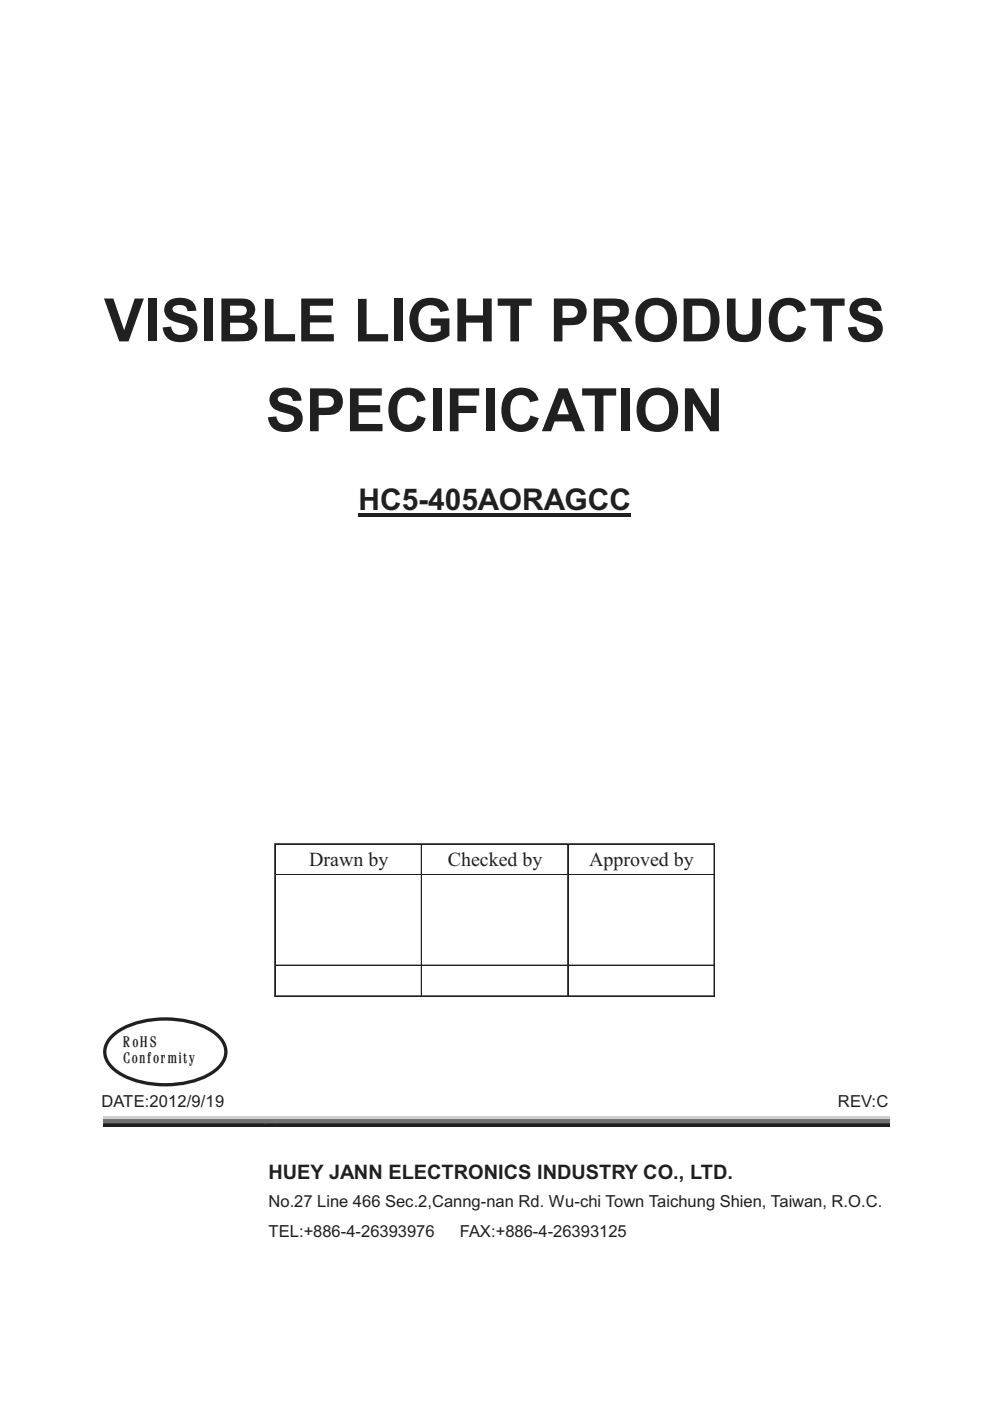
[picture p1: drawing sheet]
<svg xmlns="http://www.w3.org/2000/svg" width="210mm" height="297mm" viewBox="0 0 210 297" stroke-linecap="round" stroke-linejoin="round" font-family="sans-serif">
<path d="M23.7 219.7a16.1 16.1 0 0 1 11.4-3.7 17.7 17.7 0 0 1 10.5 3 4.6 4.6 0 0 1 0 8 19.5 19.5 0 0 1-15.2 2.5 10.9 10.9 0 0 1-7.8-4.8 4.3 4.3 0 0 1 1.1-5z" fill="none" stroke="#231f20" stroke-width=".71" stroke-linecap="butt"/>
<g fill="#231f20">
<path d="M76 108.9h57.8v.6h-57.8z" fill-rule="evenodd"/>
<path d="M58.2 178.9h.2v.2h-.2z" fill-rule="evenodd"/>
</g>
<path d="M58.4 178.9h-.2v.2" fill="none" stroke="#231f20" stroke-width=".21"/>
<path d="M58.2 178.9h.2v.2h-.2z" fill-rule="evenodd" fill="#231f20"/>
<path d="M58.4 179h30.9M89.3 178.9h-31.1v.2" fill="none" stroke="#231f20" stroke-width=".21"/>
<path d="M89.3 178.9h.2v.2h-.2z" fill-rule="evenodd" fill="#231f20"/>
<path d="M89.5 179h30.9M120.4 178.9h-31.1v.2" fill="none" stroke="#231f20" stroke-width=".21"/>
<path d="M120.4 178.9h.1v.2h-.1z" fill-rule="evenodd" fill="#231f20"/>
<path d="M120.5 179h30.9M151.4 178.9h-31v.2" fill="none" stroke="#231f20" stroke-width=".21"/>
<path d="M151.4 178.9h.2v.2h-.2z" fill-rule="evenodd" fill="#231f20"/>
<path d="M151.6 178.9h-.2v.2" fill="none" stroke="#231f20" stroke-width=".21"/>
<path d="M151.4 178.9h.2v.2h-.2z" fill-rule="evenodd" fill="#231f20"/>
<path d="M58.2 179.1v6.3M58.3 179.1v6.3M89.3 179.1v6.3M89.4 179.1v6.3M120.4 179.1v6.3M151.5 179.1v6.3M151.6 178.9h-.2v6.5" fill="none" stroke="#231f20" stroke-width=".21"/>
<path d="M58.2 185.4h.2v.2h-.2z" fill-rule="evenodd" fill="#231f20"/>
<path d="M58.4 185.5h30.9M89.3 185.4h-31.1v.2" fill="none" stroke="#231f20" stroke-width=".21"/>
<path d="M89.3 185.4h.2v.2h-.2z" fill-rule="evenodd" fill="#231f20"/>
<path d="M89.5 185.5h30.9M120.4 185.4h-31.1v.2" fill="none" stroke="#231f20" stroke-width=".21"/>
<path d="M120.4 185.4h.1v.2h-.1z" fill-rule="evenodd" fill="#231f20"/>
<path d="M120.5 185.5h30.9M151.4 185.4h-31v.2" fill="none" stroke="#231f20" stroke-width=".21"/>
<path d="M151.4 185.4h.2v.2h-.2z" fill-rule="evenodd" fill="#231f20"/>
<path d="M58.2 185.6v19M58.3 185.6v19M89.3 185.6v19M89.4 185.6v19M120.4 185.6v19M151.5 185.6v19M151.6 185.4h-.2v19.2" fill="none" stroke="#231f20" stroke-width=".21"/>
<path d="M58.2 204.6h.2v.2h-.2z" fill-rule="evenodd" fill="#231f20"/>
<path d="M58.4 204.7h30.9M89.3 204.6h-31.1v.2" fill="none" stroke="#231f20" stroke-width=".21"/>
<path d="M89.3 204.6h.2v.2h-.2z" fill-rule="evenodd" fill="#231f20"/>
<path d="M89.5 204.7h30.9M120.4 204.6h-31.1v.2" fill="none" stroke="#231f20" stroke-width=".21"/>
<path d="M120.4 204.6h.1v.2h-.1z" fill-rule="evenodd" fill="#231f20"/>
<path d="M120.5 204.7h30.9M151.4 204.6h-31v.2" fill="none" stroke="#231f20" stroke-width=".21"/>
<path d="M151.4 204.6h.2v.2h-.2z" fill-rule="evenodd" fill="#231f20"/>
<path d="M58.2 204.8v6.3M58.3 204.8v6.3M151.6 204.6h-.2v.2" fill="none" stroke="#231f20" stroke-width=".21"/>
<path d="M58.2 211.1h.2v.2h-.2z" fill-rule="evenodd" fill="#231f20"/>
<path d="M58.4 211.1h-.2v.2" fill="none" stroke="#231f20" stroke-width=".21"/>
<path d="M58.2 211.1h.2v.2h-.2z" fill-rule="evenodd" fill="#231f20"/>
<path d="M58.4 211.2h30.9M89.3 204.8v6.3h-31.1v.2M89.4 204.8v6.3" fill="none" stroke="#231f20" stroke-width=".21"/>
<path d="M89.3 211.1h.2v.2h-.2z" fill-rule="evenodd" fill="#231f20"/>
<path d="M89.5 211.2h30.9M120.4 204.8v6.3h-31.1v.2M120.4 204.8v6.3" fill="none" stroke="#231f20" stroke-width=".21"/>
<path d="M120.4 211.1h.1v.2h-.1z" fill-rule="evenodd" fill="#231f20"/>
<path d="M120.5 211.2h30.9M151.4 204.8v6.3h-31v.2M151.5 204.8v6.3" fill="none" stroke="#231f20" stroke-width=".21"/>
<path d="M151.4 211.1h.2v.2h-.2z" fill-rule="evenodd" fill="#231f20"/>
<path d="M151.6 211.1h-.2v.2" fill="none" stroke="#231f20" stroke-width=".21"/>
<path d="M151.4 211.1h.2v.2h-.2z" fill-rule="evenodd" fill="#231f20"/>
<path d="M151.6 211.1h-.2v.2" fill="none" stroke="#231f20" stroke-width=".21"/>
<path d="M21.9 236.7h34.4v.5h-34.4z" fill-rule="evenodd" fill="#cecece"/>
<path d="M21.9 236.7h34.4" fill="none" stroke="#cecece" stroke-width=".21"/>
<path d="M21.9 237.2h34.4v1.1h-34.4z" fill-rule="evenodd" fill="#6f7373"/>
<path d="M21.9 238.3h34.4v.5h-34.4z" fill-rule="evenodd" fill="#231f20"/>
<path d="M21.9 238.3h34.4" fill="none" stroke="#231f20" stroke-width=".21"/>
<path d="M56.3 236.7h2.1v.5h-2.1z" fill-rule="evenodd" fill="#cecece"/>
<path d="M56.3 236.7h2.1" fill="none" stroke="#cecece" stroke-width=".21"/>
<path d="M56.3 237.2h2.1v1.1h-2.1z" fill-rule="evenodd" fill="#6f7373"/>
<path d="M56.3 238.3h2.1v.5h-2.1z" fill-rule="evenodd" fill="#231f20"/>
<path d="M56.3 238.3h2.1" fill="none" stroke="#231f20" stroke-width=".21"/>
<path d="M58.4 236.7h130.3v.5h-130.3z" fill-rule="evenodd" fill="#cecece"/>
<path d="M58.4 236.7h130.3" fill="none" stroke="#cecece" stroke-width=".21"/>
<path d="M58.4 237.2h130.3v1.1h-130.3z" fill-rule="evenodd" fill="#6f7373"/>
<path d="M58.4 238.3h130.3v.5h-130.3z" fill-rule="evenodd" fill="#231f20"/>
<path d="M58.4 238.3h130.3" fill="none" stroke="#231f20" stroke-width=".21"/>
<g font-size="12.7" fill="#231f20">
<text x="22" y="72.4">VISIBLE LIGHT PRODUCTS</text>
<text x="56.3" y="91.4">SPECIFICATION</text>
</g>
<text font-size="6.3" fill="#231f20" x="76" y="108.2">HC5-405AORAGCC</text>
<g font-size="4.2" fill="#231f20">
<text x="65.6" y="183.7">Drawn by</text>
<text x="95" y="183.7">Checked by</text>
<text x="124.9" y="183.7">Approved by</text>
<text x="56.9" y="249.9">HUEY JANN ELECTRONICS INDUSTRY CO., LTD.</text>
</g>
<g font-size="3.5" fill="#231f20">
<text x="21.5" y="234.8">DATE:2012/9/19</text>
<text x="177.6" y="234.8">REV:C</text>
<text x="56.9" y="256">No.27 Line 466 Sec.2,Canng-nan Rd. Wu-chi Town Taichung Shien, Taiwan, R.O.C.</text>
<text x="56.9" y="262.3">TEL:+886-4-26393976</text>
<text x="97.5" y="262.3">FAX:+886-4-26393125</text>
</g>
<g font-size="3.3" fill="#231f20">
<text x="26.1" y="222">RoHS</text>
<text x="26.1" y="225.4">Conformity</text>
</g>
</svg>
